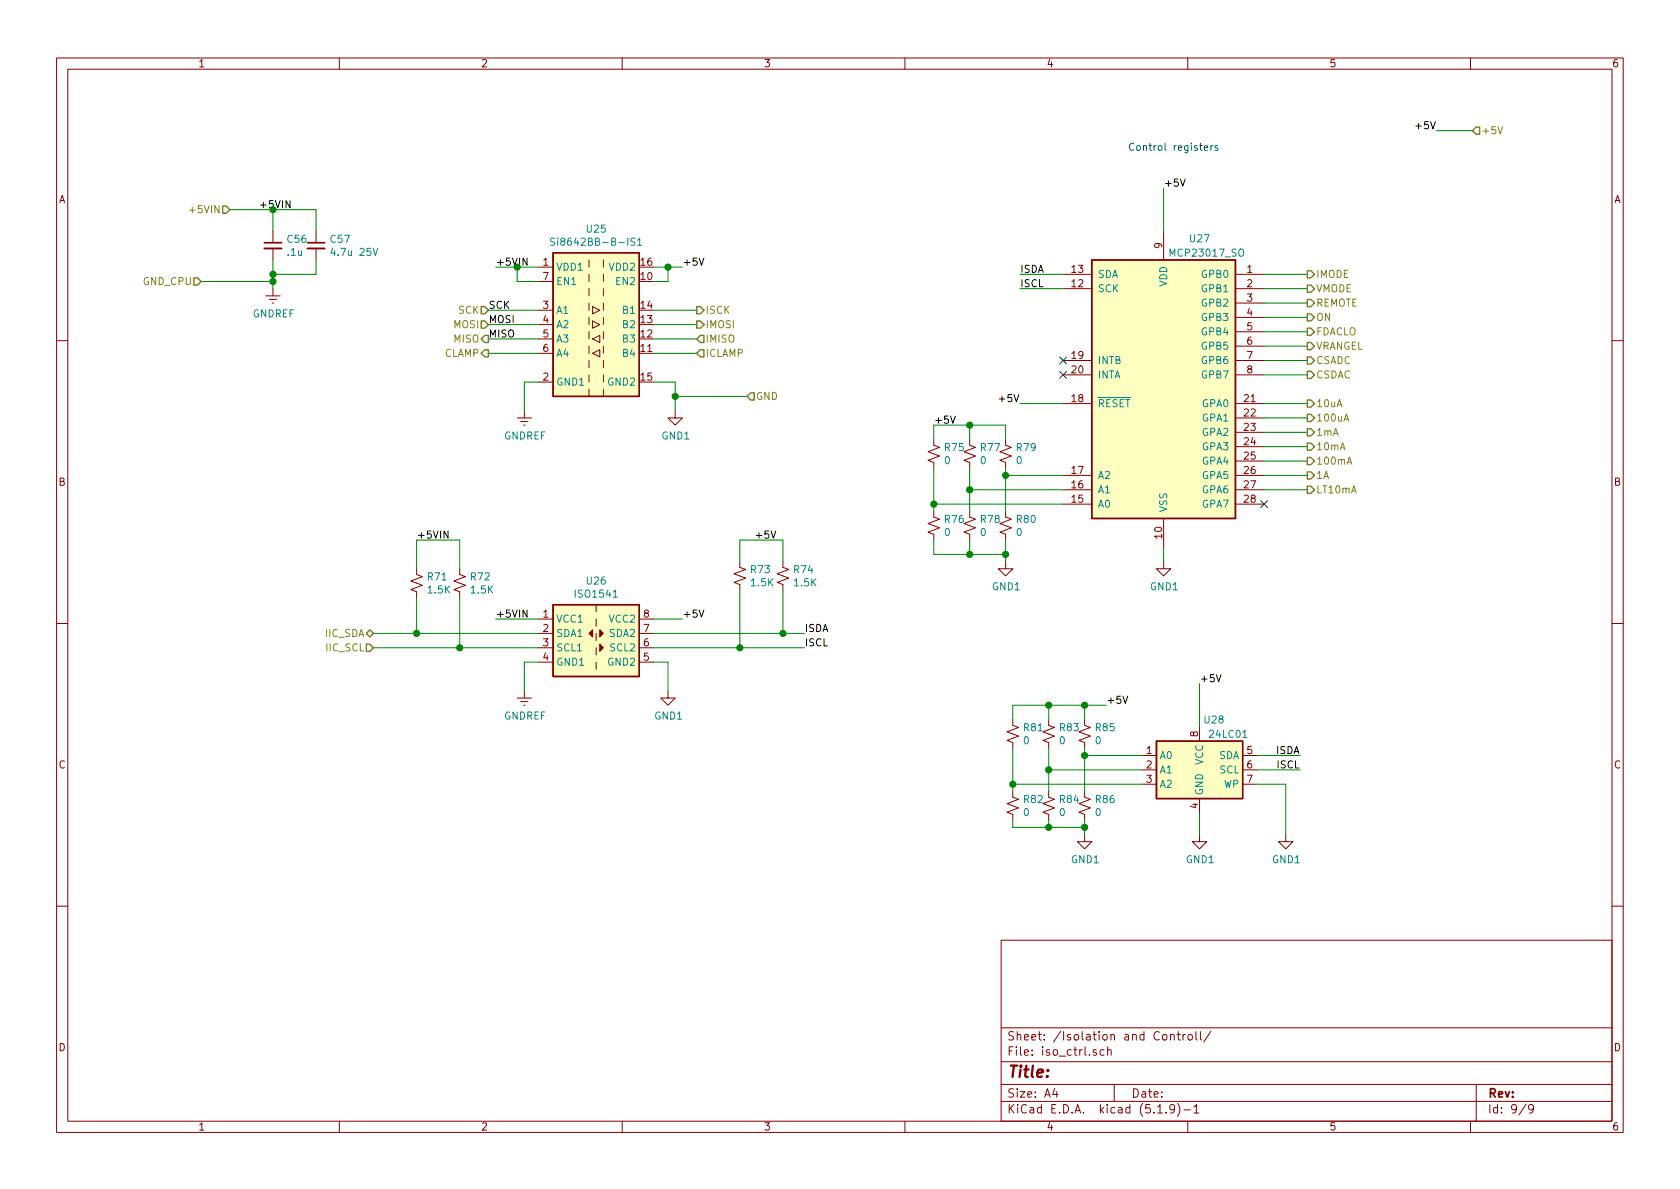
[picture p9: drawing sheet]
EESchema Schematic File Version 4
EELAYER 30 0
EELAYER END
$Descr A4 11693 8268
encoding utf-8
Sheet 9 9
Title ""
Date ""
Rev ""
Comp ""
Comment1 ""
Comment2 ""
Comment3 ""
Comment4 ""
$EndDescr
Text Notes 7850 1050 0    50   ~ 0
Control registers\n
$Comp
L Interface_Expansion:MCP23017_SO U?
U 1 1
P 8100 2700
AR Path="/60FFEBFF" Ref="U?"  Part="1" 
AR Path="/60FF65CD/60FFEBFF" Ref="U27"  Part="1" 
F 0 "U27" H 8350 3750 50  0000 C CNN
F 1 "MCP23017_SO" H 8400 3650 50  0000 C CNN
F 2 "Housings_SOIC:SOIC-28W_7.5x17.9mm_Pitch1.27mm" H 8300 1700 50  0001 L CNN
F 3 "http://ww1.microchip.com/downloads/en/DeviceDoc/20001952C.pdf" H 8300 1600 50  0001 L CNN
F 4 "Microchip Technology" H 8100 2700 50  0001 C CNN "Manufacturer"
F 5 "MCP23017T-E/SO" H 8100 2700 50  0001 C CNN "partnr"
	1    8100 2700
	1    0    0    -1  
$EndComp
$Comp
L Isolator:ISO1541 U?
U 1 1
P 4150 4400
AR Path="/61005AFA" Ref="U?"  Part="1" 
AR Path="/60FF65CD/61005AFA" Ref="U26"  Part="1" 
F 0 "U26" H 4150 4767 50  0000 C CNN
F 1 "ISO1541" H 4150 4676 50  0000 C CNN
F 2 "Housings_SOIC:SOIC-8_3.9x4.9mm_Pitch1.27mm" H 4150 4050 50  0001 C CNN
F 3 "http://www.ti.com/lit/ds/symlink/iso1541.pdf" H 4150 4450 50  0001 C CNN
F 4 "Texas Instruments" H 4150 4400 50  0001 C CNN "Manufacturer"
F 5 "ISO1541QDRQ1" H 4150 4400 50  0001 C CNN "partnr"
	1    4150 4400
	1    0    0    -1  
$EndComp
Text Label 1800 1450 0    50   ~ 0
+5VIN
Wire Wire Line
	3400 2150 3750 2150
Wire Wire Line
	3400 2250 3750 2250
Wire Wire Line
	3400 2350 3750 2350
Text Label 3400 2150 0    50   ~ 0
SCK
Text Label 3400 2250 0    50   ~ 0
MOSI
Text Label 3400 2350 0    50   ~ 0
MISO
Wire Wire Line
	3750 4600 3650 4600
Wire Wire Line
	3650 4600 3650 4800
Wire Wire Line
	3750 2650 3650 2650
$Comp
L power:GNDREF #PWR?
U 1 1
P 3650 4800
AR Path="/6102A4C6" Ref="#PWR?"  Part="1" 
AR Path="/60FF65CD/6102A4C6" Ref="#PWR030"  Part="1" 
F 0 "#PWR030" H 3650 4550 50  0001 C CNN
F 1 "GNDREF" H 3655 4627 50  0000 C CNN
F 2 "" H 3650 4800 50  0001 C CNN
F 3 "" H 3650 4800 50  0001 C CNN
	1    3650 4800
	1    0    0    -1  
$EndComp
$Comp
L power:GNDREF #PWR?
U 1 1
P 3650 2850
AR Path="/6102A4CC" Ref="#PWR?"  Part="1" 
AR Path="/60FF65CD/6102A4CC" Ref="#PWR029"  Part="1" 
F 0 "#PWR029" H 3650 2600 50  0001 C CNN
F 1 "GNDREF" H 3655 2677 50  0000 C CNN
F 2 "" H 3650 2850 50  0001 C CNN
F 3 "" H 3650 2850 50  0001 C CNN
	1    3650 2850
	1    0    0    -1  
$EndComp
Text Label 4750 1850 0    50   ~ 0
+5V
Wire Wire Line
	3450 1850 3600 1850
Wire Wire Line
	4550 2150 4850 2150
Wire Wire Line
	4550 2250 4850 2250
Wire Wire Line
	4550 2350 4850 2350
$Comp
L power:GND1 #PWR?
U 1 1
P 4700 2850
AR Path="/61059D70" Ref="#PWR?"  Part="1" 
AR Path="/60D2C4D2/61059D70" Ref="#PWR?"  Part="1" 
AR Path="/60FF65CD/61059D70" Ref="#PWR032"  Part="1" 
F 0 "#PWR032" H 4700 2600 50  0001 C CNN
F 1 "GND1" H 4705 2677 50  0000 C CNN
F 2 "" H 4700 2850 50  0001 C CNN
F 3 "" H 4700 2850 50  0001 C CNN
	1    4700 2850
	1    0    0    -1  
$EndComp
Wire Wire Line
	4550 2650 4700 2650
Wire Wire Line
	4700 2650 4700 2750
$Comp
L power:GND1 #PWR?
U 1 1
P 4650 4800
AR Path="/6105C0A6" Ref="#PWR?"  Part="1" 
AR Path="/60D2C4D2/6105C0A6" Ref="#PWR?"  Part="1" 
AR Path="/60FF65CD/6105C0A6" Ref="#PWR031"  Part="1" 
F 0 "#PWR031" H 4650 4550 50  0001 C CNN
F 1 "GND1" H 4655 4627 50  0000 C CNN
F 2 "" H 4650 4800 50  0001 C CNN
F 3 "" H 4650 4800 50  0001 C CNN
	1    4650 4800
	1    0    0    -1  
$EndComp
Wire Wire Line
	4550 4600 4650 4600
Wire Wire Line
	4650 4600 4650 4800
Text HLabel 1600 1450 0    50   Input ~ 0
+5VIN
Wire Wire Line
	4550 1850 4650 1850
Wire Wire Line
	3650 2650 3650 2850
Text HLabel 3400 2150 0    50   Input ~ 0
SCK
Text HLabel 3400 2250 0    50   Input ~ 0
MOSI
Text HLabel 3400 2350 0    50   Output ~ 0
MISO
Text Label 3450 1850 0    50   ~ 0
+5VIN
Wire Wire Line
	3450 4300 3750 4300
Text Label 3450 4300 0    50   ~ 0
+5VIN
Text Label 4750 4300 0    50   ~ 0
+5V
Wire Wire Line
	4550 4300 4750 4300
Wire Wire Line
	3750 4400 2900 4400
Wire Wire Line
	3750 4500 3200 4500
Text HLabel 2600 4400 0    50   BiDi ~ 0
IIC_SDA
Text HLabel 2600 4500 0    50   Input ~ 0
IIC_SCL
Wire Wire Line
	4550 4500 5150 4500
Text Label 5600 4500 0    50   ~ 0
ISCL
$Comp
L Memory_EEPROM:24LC01 U28
U 1 1
P 8350 5350
F 0 "U28" H 8450 5700 50  0000 C CNN
F 1 "24LC01" H 8550 5600 50  0000 C CNN
F 2 "Housings_SOIC:SOIC-8_3.9x4.9mm_Pitch1.27mm" H 8350 5350 50  0001 C CNN
F 3 "http://ww1.microchip.com/downloads/en/DeviceDoc/21711J.pdf" H 8350 5350 50  0001 C CNN
F 4 "Microchip Technology" H 8350 5350 50  0001 C CNN "Manufacturer"
F 5 "24LC01B/SN" H 8350 5350 50  0001 C CNN "partnr"
	1    8350 5350
	1    0    0    -1  
$EndComp
$Comp
L Device:R_Small_US R73
U 1 1
P 5150 4000
F 0 "R73" H 5218 4046 50  0000 L CNN
F 1 "1.5K" H 5218 3955 50  0000 L CNN
F 2 "Resistors_SMD:R_0603" H 5150 4000 50  0001 C CNN
F 3 "~" H 5150 4000 50  0001 C CNN
F 4 "Yageo" H 5150 4000 50  0001 C CNN "Manufacturer"
F 5 "RC0603FR-071K5L" H 5150 4000 50  0001 C CNN "partnr"
	1    5150 4000
	1    0    0    -1  
$EndComp
$Comp
L Device:R_Small_US R74
U 1 1
P 5450 4000
F 0 "R74" H 5518 4046 50  0000 L CNN
F 1 "1.5K" H 5518 3955 50  0000 L CNN
F 2 "Resistors_SMD:R_0603" H 5450 4000 50  0001 C CNN
F 3 "~" H 5450 4000 50  0001 C CNN
F 4 "Yageo" H 5450 4000 50  0001 C CNN "Manufacturer"
F 5 "RC0603FR-071K5L" H 5450 4000 50  0001 C CNN "partnr"
	1    5450 4000
	1    0    0    -1  
$EndComp
$Comp
L Device:R_Small_US R71
U 1 1
P 2900 4050
F 0 "R71" H 2968 4096 50  0000 L CNN
F 1 "1.5K" H 2968 4005 50  0000 L CNN
F 2 "Resistors_SMD:R_0603" H 2900 4050 50  0001 C CNN
F 3 "~" H 2900 4050 50  0001 C CNN
F 4 "Yageo" H 2900 4050 50  0001 C CNN "Manufacturer"
F 5 "RC0603FR-071K5L" H 2900 4050 50  0001 C CNN "partnr"
	1    2900 4050
	1    0    0    -1  
$EndComp
$Comp
L Device:R_Small_US R72
U 1 1
P 3200 4050
F 0 "R72" H 3268 4096 50  0000 L CNN
F 1 "1.5K" H 3268 4005 50  0000 L CNN
F 2 "Resistors_SMD:R_0603" H 3200 4050 50  0001 C CNN
F 3 "~" H 3200 4050 50  0001 C CNN
F 4 "Yageo" H 3200 4050 50  0001 C CNN "Manufacturer"
F 5 "RC0603FR-071K5L" H 3200 4050 50  0001 C CNN "partnr"
	1    3200 4050
	1    0    0    -1  
$EndComp
Wire Wire Line
	2900 4150 2900 4400
Connection ~ 2900 4400
Wire Wire Line
	2900 4400 2600 4400
Wire Wire Line
	3200 4150 3200 4500
Connection ~ 3200 4500
Wire Wire Line
	3200 4500 2600 4500
Wire Wire Line
	5150 4100 5150 4500
Connection ~ 5150 4500
Wire Wire Line
	2900 3950 2900 3750
Wire Wire Line
	2900 3750 3200 3750
Wire Wire Line
	3200 3750 3200 3950
Wire Wire Line
	5150 3900 5150 3750
Wire Wire Line
	5150 3750 5450 3750
Wire Wire Line
	5450 3750 5450 3900
Text Label 5250 3750 0    50   ~ 0
+5V
Text Label 2900 3750 0    50   ~ 0
+5VIN
$Comp
L Isolator:Si8642BB-B-IS1 U25
U 1 1
P 4150 2250
F 0 "U25" H 4150 2917 50  0000 C CNN
F 1 "Si8642BB-B-IS1" H 4150 2826 50  0000 C CNN
F 2 "Housings_SOIC:SOIC-16_3.9x9.9mm_Pitch1.27mm" H 4150 1700 50  0001 C CIN
F 3 "https://www.silabs.com/documents/public/data-sheets/si864x-datasheet.pdf" H 4150 2650 50  0001 C CNN
F 4 "Silicon Labs" H 4150 2250 50  0001 C CNN "Manufacturer"
F 5 "SI8642BB-B-IS1" H 4150 2250 50  0001 C CNN "partnr"
	1    4150 2250
	1    0    0    -1  
$EndComp
Wire Wire Line
	3400 2450 3750 2450
Text HLabel 3400 2450 0    50   Output ~ 0
CLAMP
Text HLabel 4850 2150 2    50   Output ~ 0
ISCK
Text HLabel 4850 2250 2    50   Output ~ 0
IMOSI
Text HLabel 4850 2350 2    50   Input ~ 0
IMISO
Wire Wire Line
	7400 1900 7100 1900
Wire Wire Line
	7400 2000 7100 2000
Text Label 7100 1900 0    50   ~ 0
ISDA
Text Label 7100 2000 0    50   ~ 0
ISCL
Text Label 9050 5350 2    50   ~ 0
ISCL
Text Label 9050 5250 2    50   ~ 0
ISDA
Wire Wire Line
	9050 5350 8750 5350
Wire Wire Line
	9050 5250 8750 5250
$Comp
L power:GND1 #PWR?
U 1 1
P 8350 5800
AR Path="/601C0211" Ref="#PWR?"  Part="1" 
AR Path="/60D2C4D2/601C0211" Ref="#PWR?"  Part="1" 
AR Path="/60FF65CD/601C0211" Ref="#PWR036"  Part="1" 
F 0 "#PWR036" H 8350 5550 50  0001 C CNN
F 1 "GND1" H 8355 5627 50  0000 C CNN
F 2 "" H 8350 5800 50  0001 C CNN
F 3 "" H 8350 5800 50  0001 C CNN
	1    8350 5800
	1    0    0    -1  
$EndComp
Wire Wire Line
	8350 5650 8350 5800
Text Label 8350 4750 0    50   ~ 0
+5V
Wire Wire Line
	8350 4750 8350 5050
Wire Wire Line
	8750 5450 8950 5450
Wire Wire Line
	8950 5450 8950 5800
$Comp
L power:GND1 #PWR?
U 1 1
P 8950 5800
AR Path="/601C4085" Ref="#PWR?"  Part="1" 
AR Path="/60D2C4D2/601C4085" Ref="#PWR?"  Part="1" 
AR Path="/60FF65CD/601C4085" Ref="#PWR037"  Part="1" 
F 0 "#PWR037" H 8950 5550 50  0001 C CNN
F 1 "GND1" H 8955 5627 50  0000 C CNN
F 2 "" H 8950 5800 50  0001 C CNN
F 3 "" H 8950 5800 50  0001 C CNN
	1    8950 5800
	1    0    0    -1  
$EndComp
$Comp
L power:GND1 #PWR?
U 1 1
P 7550 5800
AR Path="/601C5535" Ref="#PWR?"  Part="1" 
AR Path="/60D2C4D2/601C5535" Ref="#PWR?"  Part="1" 
AR Path="/60FF65CD/601C5535" Ref="#PWR034"  Part="1" 
F 0 "#PWR034" H 7550 5550 50  0001 C CNN
F 1 "GND1" H 7555 5627 50  0000 C CNN
F 2 "" H 7550 5800 50  0001 C CNN
F 3 "" H 7550 5800 50  0001 C CNN
	1    7550 5800
	1    0    0    -1  
$EndComp
Text Label 7700 4900 0    50   ~ 0
+5V
$Comp
L Device:R_Small_US R83
U 1 1
P 7300 5100
F 0 "R83" H 7368 5146 50  0000 L CNN
F 1 "0" H 7368 5055 50  0000 L CNN
F 2 "Resistors_SMD:R_0603" H 7300 5100 50  0001 C CNN
F 3 "~" H 7300 5100 50  0001 C CNN
F 4 "Yageo" H 7300 5100 50  0001 C CNN "Manufacturer"
F 5 "AC0603JR-070RL" H 7300 5100 50  0001 C CNN "partnr"
	1    7300 5100
	1    0    0    -1  
$EndComp
$Comp
L Device:R_Small_US R85
U 1 1
P 7550 5100
F 0 "R85" H 7618 5146 50  0000 L CNN
F 1 "0" H 7618 5055 50  0000 L CNN
F 2 "Resistors_SMD:R_0603" H 7550 5100 50  0001 C CNN
F 3 "~" H 7550 5100 50  0001 C CNN
F 4 "Yageo" H 7550 5100 50  0001 C CNN "Manufacturer"
F 5 "AC0603JR-070RL" H 7550 5100 50  0001 C CNN "partnr"
	1    7550 5100
	1    0    0    -1  
$EndComp
$Comp
L Device:R_Small_US R81
U 1 1
P 7050 5100
F 0 "R81" H 7118 5146 50  0000 L CNN
F 1 "0" H 7118 5055 50  0000 L CNN
F 2 "Resistors_SMD:R_0603" H 7050 5100 50  0001 C CNN
F 3 "~" H 7050 5100 50  0001 C CNN
F 4 "Yageo" H 7050 5100 50  0001 C CNN "Manufacturer"
F 5 "AC0603JR-070RL" H 7050 5100 50  0001 C CNN "partnr"
	1    7050 5100
	1    0    0    -1  
$EndComp
$Comp
L Device:R_Small_US R84
U 1 1
P 7300 5600
F 0 "R84" H 7368 5646 50  0000 L CNN
F 1 "0" H 7368 5555 50  0000 L CNN
F 2 "Resistors_SMD:R_0603" H 7300 5600 50  0001 C CNN
F 3 "~" H 7300 5600 50  0001 C CNN
F 4 "Yageo" H 7300 5600 50  0001 C CNN "Manufacturer"
F 5 "AC0603JR-070RL" H 7300 5600 50  0001 C CNN "partnr"
	1    7300 5600
	1    0    0    -1  
$EndComp
$Comp
L Device:R_Small_US R82
U 1 1
P 7050 5600
F 0 "R82" H 7118 5646 50  0000 L CNN
F 1 "0" H 7118 5555 50  0000 L CNN
F 2 "Resistors_SMD:R_0603" H 7050 5600 50  0001 C CNN
F 3 "~" H 7050 5600 50  0001 C CNN
F 4 "Yageo" H 7050 5600 50  0001 C CNN "Manufacturer"
F 5 "AC0603JR-070RL" H 7050 5600 50  0001 C CNN "partnr"
	1    7050 5600
	1    0    0    -1  
$EndComp
$Comp
L Device:R_Small_US R86
U 1 1
P 7550 5600
F 0 "R86" H 7618 5646 50  0000 L CNN
F 1 "0" H 7618 5555 50  0000 L CNN
F 2 "Resistors_SMD:R_0603" H 7550 5600 50  0001 C CNN
F 3 "~" H 7550 5600 50  0001 C CNN
F 4 "Yageo" H 7550 5600 50  0001 C CNN "Manufacturer"
F 5 "AC0603JR-070RL" H 7550 5600 50  0001 C CNN "partnr"
	1    7550 5600
	1    0    0    -1  
$EndComp
Wire Wire Line
	7050 5450 7050 5500
Wire Wire Line
	7050 5450 7050 5200
Connection ~ 7050 5450
Wire Wire Line
	7050 5450 7950 5450
Wire Wire Line
	7950 5250 7550 5250
Wire Wire Line
	7550 5250 7550 5200
Wire Wire Line
	7950 5350 7300 5350
Wire Wire Line
	7300 5350 7300 5200
Wire Wire Line
	7300 5500 7300 5350
Connection ~ 7300 5350
Wire Wire Line
	7550 5500 7550 5250
Connection ~ 7550 5250
Wire Wire Line
	7050 4900 7050 5000
Wire Wire Line
	7300 5000 7300 4900
Wire Wire Line
	7050 4900 7300 4900
Connection ~ 7300 4900
Wire Wire Line
	7300 4900 7550 4900
Wire Wire Line
	7550 5000 7550 4900
Connection ~ 7550 4900
Wire Wire Line
	7550 4900 7700 4900
Wire Wire Line
	7550 5800 7550 5750
Wire Wire Line
	7550 5750 7300 5750
Wire Wire Line
	7300 5750 7300 5700
Connection ~ 7550 5750
Wire Wire Line
	7550 5750 7550 5700
Wire Wire Line
	7300 5750 7050 5750
Wire Wire Line
	7050 5750 7050 5700
Connection ~ 7300 5750
$Comp
L power:GND1 #PWR?
U 1 1
P 7000 3900
AR Path="/601E40A1" Ref="#PWR?"  Part="1" 
AR Path="/60D2C4D2/601E40A1" Ref="#PWR?"  Part="1" 
AR Path="/60FF65CD/601E40A1" Ref="#PWR033"  Part="1" 
F 0 "#PWR033" H 7000 3650 50  0001 C CNN
F 1 "GND1" H 7005 3727 50  0000 C CNN
F 2 "" H 7000 3900 50  0001 C CNN
F 3 "" H 7000 3900 50  0001 C CNN
	1    7000 3900
	1    0    0    -1  
$EndComp
Text Label 6500 2950 0    50   ~ 0
+5V
$Comp
L Device:R_Small_US R77
U 1 1
P 6750 3150
F 0 "R77" H 6818 3196 50  0000 L CNN
F 1 "0" H 6818 3105 50  0000 L CNN
F 2 "Resistors_SMD:R_0603" H 6750 3150 50  0001 C CNN
F 3 "~" H 6750 3150 50  0001 C CNN
F 4 "Yageo" H 6750 3150 50  0001 C CNN "Manufacturer"
F 5 "AC0603JR-070RL" H 6750 3150 50  0001 C CNN "partnr"
	1    6750 3150
	1    0    0    -1  
$EndComp
$Comp
L Device:R_Small_US R79
U 1 1
P 7000 3150
F 0 "R79" H 7068 3196 50  0000 L CNN
F 1 "0" H 7068 3105 50  0000 L CNN
F 2 "Resistors_SMD:R_0603" H 7000 3150 50  0001 C CNN
F 3 "~" H 7000 3150 50  0001 C CNN
F 4 "Yageo" H 7000 3150 50  0001 C CNN "Manufacturer"
F 5 "AC0603JR-070RL" H 7000 3150 50  0001 C CNN "partnr"
	1    7000 3150
	1    0    0    -1  
$EndComp
$Comp
L Device:R_Small_US R75
U 1 1
P 6500 3150
F 0 "R75" H 6568 3196 50  0000 L CNN
F 1 "0" H 6568 3105 50  0000 L CNN
F 2 "Resistors_SMD:R_0603" H 6500 3150 50  0001 C CNN
F 3 "~" H 6500 3150 50  0001 C CNN
F 4 "Yageo" H 6500 3150 50  0001 C CNN "Manufacturer"
F 5 "AC0603JR-070RL" H 6500 3150 50  0001 C CNN "partnr"
	1    6500 3150
	1    0    0    -1  
$EndComp
$Comp
L Device:R_Small_US R78
U 1 1
P 6750 3650
F 0 "R78" H 6818 3696 50  0000 L CNN
F 1 "0" H 6818 3605 50  0000 L CNN
F 2 "Resistors_SMD:R_0603" H 6750 3650 50  0001 C CNN
F 3 "~" H 6750 3650 50  0001 C CNN
F 4 "Yageo" H 6750 3650 50  0001 C CNN "Manufacturer"
F 5 "AC0603JR-070RL" H 6750 3650 50  0001 C CNN "partnr"
	1    6750 3650
	1    0    0    -1  
$EndComp
$Comp
L Device:R_Small_US R76
U 1 1
P 6500 3650
F 0 "R76" H 6568 3696 50  0000 L CNN
F 1 "0" H 6568 3605 50  0000 L CNN
F 2 "Resistors_SMD:R_0603" H 6500 3650 50  0001 C CNN
F 3 "~" H 6500 3650 50  0001 C CNN
F 4 "Yageo" H 6500 3650 50  0001 C CNN "Manufacturer"
F 5 "AC0603JR-070RL" H 6500 3650 50  0001 C CNN "partnr"
	1    6500 3650
	1    0    0    -1  
$EndComp
$Comp
L Device:R_Small_US R80
U 1 1
P 7000 3650
F 0 "R80" H 7068 3696 50  0000 L CNN
F 1 "0" H 7068 3605 50  0000 L CNN
F 2 "Resistors_SMD:R_0603" H 7000 3650 50  0001 C CNN
F 3 "~" H 7000 3650 50  0001 C CNN
F 4 "Yageo" H 7000 3650 50  0001 C CNN "Manufacturer"
F 5 "AC0603JR-070RL" H 7000 3650 50  0001 C CNN "partnr"
	1    7000 3650
	1    0    0    -1  
$EndComp
Wire Wire Line
	6500 3500 6500 3550
Wire Wire Line
	6500 3500 6500 3250
Connection ~ 6500 3500
Wire Wire Line
	6500 3500 7400 3500
Wire Wire Line
	7400 3300 7000 3300
Wire Wire Line
	7000 3300 7000 3250
Wire Wire Line
	7400 3400 6750 3400
Wire Wire Line
	6750 3400 6750 3250
Wire Wire Line
	6750 3550 6750 3400
Connection ~ 6750 3400
Wire Wire Line
	7000 3550 7000 3300
Connection ~ 7000 3300
Wire Wire Line
	6500 2950 6500 3050
Wire Wire Line
	6750 3050 6750 2950
Wire Wire Line
	6500 2950 6750 2950
Connection ~ 6750 2950
Wire Wire Line
	6750 2950 7000 2950
Wire Wire Line
	7000 3050 7000 2950
Wire Wire Line
	7000 3900 7000 3850
Wire Wire Line
	7000 3850 6750 3850
Wire Wire Line
	6750 3850 6750 3750
Connection ~ 7000 3850
Wire Wire Line
	7000 3850 7000 3750
Wire Wire Line
	6750 3850 6500 3850
Wire Wire Line
	6500 3850 6500 3750
Connection ~ 6750 3850
Text HLabel 10250 900  2    50   Input ~ 0
+5V
Wire Wire Line
	10000 900  10250 900 
Text Label 10000 900  2    50   ~ 0
+5V
Wire Wire Line
	7400 2800 7100 2800
Text Label 7100 2800 2    50   ~ 0
+5V
Wire Wire Line
	8800 1900 9100 1900
Text HLabel 9100 1900 2    50   Output ~ 0
IMODE
Text HLabel 9100 2000 2    50   Output ~ 0
VMODE
Text HLabel 9100 2100 2    50   Output ~ 0
REMOTE
Text HLabel 9100 2200 2    50   Output ~ 0
ON
Text HLabel 9100 2300 2    50   Output ~ 0
FDACLO
Text HLabel 9100 2400 2    50   Output ~ 0
VRANGEL
Text HLabel 9100 2800 2    50   Output ~ 0
10uA
Text HLabel 9100 2900 2    50   Output ~ 0
100uA
Text HLabel 9100 3000 2    50   Output ~ 0
1mA
Text HLabel 9100 3100 2    50   Output ~ 0
10mA
Text HLabel 9100 3200 2    50   Output ~ 0
100mA
Text HLabel 9100 3300 2    50   Output ~ 0
1A
Text HLabel 9100 3400 2    50   Output ~ 0
LT10mA
Wire Wire Line
	4550 2450 4850 2450
Text HLabel 4850 2450 2    50   Input ~ 0
ICLAMP
Wire Wire Line
	9100 3400 8800 3400
Wire Wire Line
	8800 3300 9100 3300
Wire Wire Line
	9100 3200 8800 3200
Wire Wire Line
	8800 3100 9100 3100
Wire Wire Line
	9100 3000 8800 3000
Wire Wire Line
	8800 2900 9100 2900
Wire Wire Line
	9100 2800 8800 2800
Wire Wire Line
	8800 2400 9100 2400
Wire Wire Line
	9100 2300 8800 2300
Wire Wire Line
	8800 2200 9100 2200
Wire Wire Line
	9100 2100 8800 2100
Wire Wire Line
	8800 2000 9100 2000
Text HLabel 9100 2500 2    50   Output ~ 0
CSADC
Text HLabel 9100 2600 2    50   Output ~ 0
CSDAC
Wire Wire Line
	8800 2600 9100 2600
Wire Wire Line
	9100 2500 8800 2500
Wire Wire Line
	8100 3800 8100 3900
$Comp
L power:GND1 #PWR?
U 1 1
P 8100 3900
AR Path="/6028A721" Ref="#PWR?"  Part="1" 
AR Path="/60D2C4D2/6028A721" Ref="#PWR?"  Part="1" 
AR Path="/60FF65CD/6028A721" Ref="#PWR035"  Part="1" 
F 0 "#PWR035" H 8100 3650 50  0001 C CNN
F 1 "GND1" H 8105 3727 50  0000 C CNN
F 2 "" H 8100 3900 50  0001 C CNN
F 3 "" H 8100 3900 50  0001 C CNN
	1    8100 3900
	1    0    0    -1  
$EndComp
Text Label 8100 1300 0    50   ~ 0
+5V
Wire Wire Line
	8100 1300 8100 1600
Wire Wire Line
	1600 1450 1900 1450
Wire Wire Line
	1900 1900 1900 1800
Connection ~ 1900 1900
Wire Wire Line
	2200 1900 2200 1800
Wire Wire Line
	1900 1900 2200 1900
$Comp
L power:GNDREF #PWR?
U 1 1
P 1900 2000
AR Path="/6035EF27" Ref="#PWR?"  Part="1" 
AR Path="/6046F04F/6035EF27" Ref="#PWR?"  Part="1" 
AR Path="/60FF65CD/6035EF27" Ref="#PWR028"  Part="1" 
F 0 "#PWR028" H 1900 1750 50  0001 C CNN
F 1 "GNDREF" H 1905 1827 50  0000 C CNN
F 2 "" H 1900 2000 50  0001 C CNN
F 3 "" H 1900 2000 50  0001 C CNN
	1    1900 2000
	1    0    0    -1  
$EndComp
$Comp
L Device:C_Small C?
U 1 1
P 2200 1700
AR Path="/6046F04F/6035EF21" Ref="C?"  Part="1" 
AR Path="/60FF65CD/6035EF21" Ref="C57"  Part="1" 
F 0 "C57" H 2292 1746 50  0000 L CNN
F 1 "4.7u 25V" H 2292 1655 50  0000 L CNN
F 2 "Capacitors_SMD:C_0603" H 2200 1700 50  0001 C CNN
F 3 "~" H 2200 1700 50  0001 C CNN
F 4 "Taiyo Yuden" H 2200 1700 50  0001 C CNN "Manufacturer"
F 5 "TMK107BBJ475KA-T" H 2200 1700 50  0001 C CNN "partnr"
	1    2200 1700
	1    0    0    -1  
$EndComp
$Comp
L Device:C_Small C?
U 1 1
P 1900 1700
AR Path="/6046F04F/6035EF1B" Ref="C?"  Part="1" 
AR Path="/60FF65CD/6035EF1B" Ref="C56"  Part="1" 
F 0 "C56" H 1992 1746 50  0000 L CNN
F 1 ".1u" H 1992 1655 50  0000 L CNN
F 2 "Capacitors_SMD:C_0603" H 1900 1700 50  0001 C CNN
F 3 "~" H 1900 1700 50  0001 C CNN
F 4 "Samsung Electro-Mechanics" H 1900 1700 50  0001 C CNN "Manufacturer"
F 5 "CL10B104KB8NNNL" H 1900 1700 50  0001 C CNN "partnr"
	1    1900 1700
	1    0    0    -1  
$EndComp
Wire Wire Line
	2200 1600 2200 1450
Wire Wire Line
	1900 1600 1900 1450
Connection ~ 1900 1450
Wire Wire Line
	1900 1450 2200 1450
Wire Wire Line
	5200 2750 4700 2750
Text HLabel 5200 2750 2    50   Input ~ 0
GND
Connection ~ 4700 2750
Wire Wire Line
	4700 2750 4700 2850
Wire Wire Line
	1900 1900 1900 1950
Wire Wire Line
	1400 1950 1900 1950
Text HLabel 1400 1950 0    50   Input ~ 0
GND_CPU
Connection ~ 1900 1950
Wire Wire Line
	1900 1950 1900 2000
NoConn ~ 7400 2500
NoConn ~ 7400 2600
NoConn ~ 8800 3500
Wire Wire Line
	3750 1950 3600 1950
Wire Wire Line
	3600 1950 3600 1850
Connection ~ 3600 1850
Wire Wire Line
	3600 1850 3750 1850
Wire Wire Line
	4550 1950 4650 1950
Wire Wire Line
	4650 1950 4650 1850
Connection ~ 4650 1850
Wire Wire Line
	4650 1850 4750 1850
Text Label 5600 4400 0    50   ~ 0
ISDA
Wire Wire Line
	4550 4400 5450 4400
Wire Wire Line
	5150 4500 5600 4500
Wire Wire Line
	5450 4100 5450 4400
Connection ~ 5450 4400
Wire Wire Line
	5450 4400 5600 4400
$EndSCHEMATC
